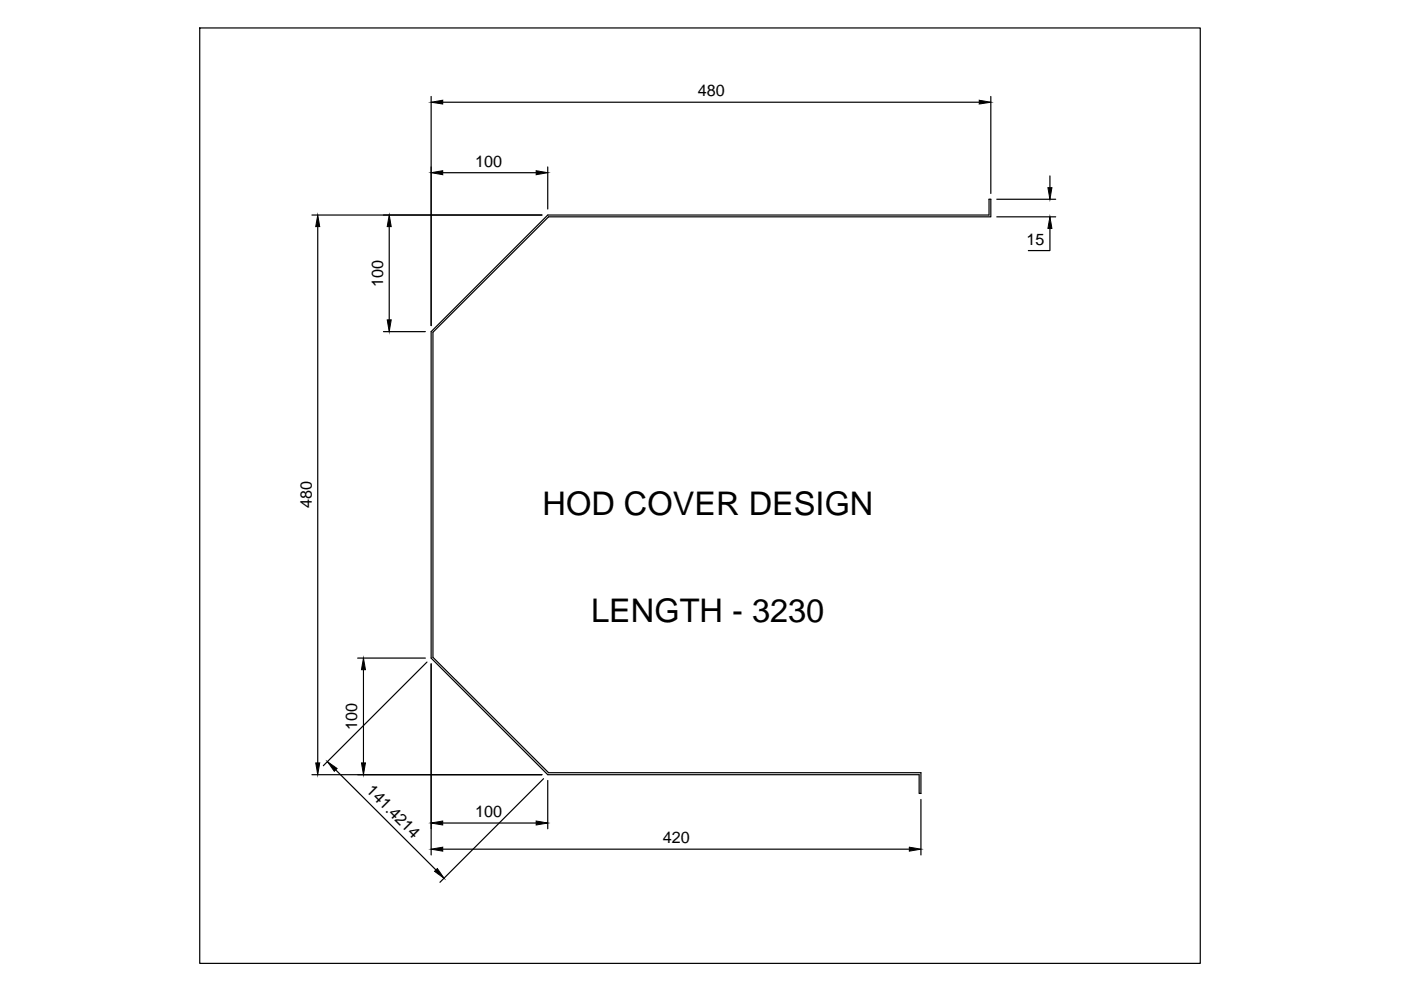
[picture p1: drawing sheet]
<svg xmlns="http://www.w3.org/2000/svg" width="297mm" height="210mm" viewBox="0 0 297 210" stroke-linecap="round" stroke-linejoin="round" font-family="sans-serif">
<!-- layer: 0 -->
<g fill="none" stroke="#000" stroke-width=".25">
<path d="M42.3 5.9h212.2v198.4h-212.2zM91.4 20.4v48.6M93.9 21.7h113.7M93.9 36.6h19.8M116.1 35.4v8.9M210.1 20.4v20.6M222.6 37.3v2.5M66.1 45.6h48.8M67.4 48v113.8M82.5 48v19.8M211.3 42.2h12.5M211.3 46h12.5"/>
<path d="M222.6 48.4v4.7h-4.6M81.3 70.3h8.9M91.4 70.3l24.7-24.7h93.6v-3.4h.4v3.8h-93.8l-24.5 24.4v69l24.5 24.4h79v4.4h-.4v-3.9h-78.8l-24.7-24.8zM75.8 139.5h14.4M77.1 142v19.8M90.5 140.4l-21.9 21.9M91.4 140.8v40.5M66.1 164.3h48.8M71.2 163.2l21.2 21.2M93.9 174.5h19.8M115.2 165.1l-21.9 22M116.1 165.5v10.2"/>
<path d="M195.3 169.5v11.8M93.9 180h98.9"/>
</g>
<g fill="#000" stroke="#000" stroke-width=".21">
<path d="M91.4 21.7l2.5-.4v.8zM91.4 36.6l2.5-.4v.8zM113.7 36.2l2.4 .4-2.4 .4zM207.6 21.3l2.5 .4-2.5 .4zM222.2 39.8h.8l-.4 2.4zM67.4 45.6l.4 2.4h-.9zM82.5 45.6l.4 2.4h-.8zM222.6 46l.4 2.4h-.8zM82.1 67.8h.8l-.4 2.5zM77.1 139.5l.4 2.5h-.9zM66.9 161.8h.9l-.4 2.5zM69.4 161.5l2.1 1.4-.6 .6z"/>
<path d="M76.6 161.8h.9l-.4 2.5zM91.4 180l2.5-.4v.9zM91.4 174.5l2.5-.4v.8zM113.7 174.1l2.4 .4-2.4 .4zM192.8 179.6l2.5 .4-2.5 .5zM92.1 184.7l.6-.5 1.5 2z"/>
</g>
<g font-size="6.9">
<text x="115" y="109.1">HOD COVER DESIGN</text>
<text x="125.3" y="131.9">LENGTH - 3230</text>
</g>
<g font-size="3.4">
<text x="147.9" y="20.4">480</text>
<text x="100.8" y="35.3">100</text>
<text x="217.6" y="51.9">15</text>
<text x="81.3" y="60.9" transform="rotate(-90 81.3 60.9)">100</text>
<text x="66.1" y="107.7" transform="rotate(-90 66.1 107.7)">480</text>
<text x="75.7" y="154.9" transform="rotate(-90 75.7 154.9)">100</text>
<text x="77.5" y="167.8" transform="rotate(45 77.5 167.8)">141.4214</text>
<text x="100.8" y="173.2">100</text>
<text x="140.5" y="178.8">420</text>
</g>
</svg>
